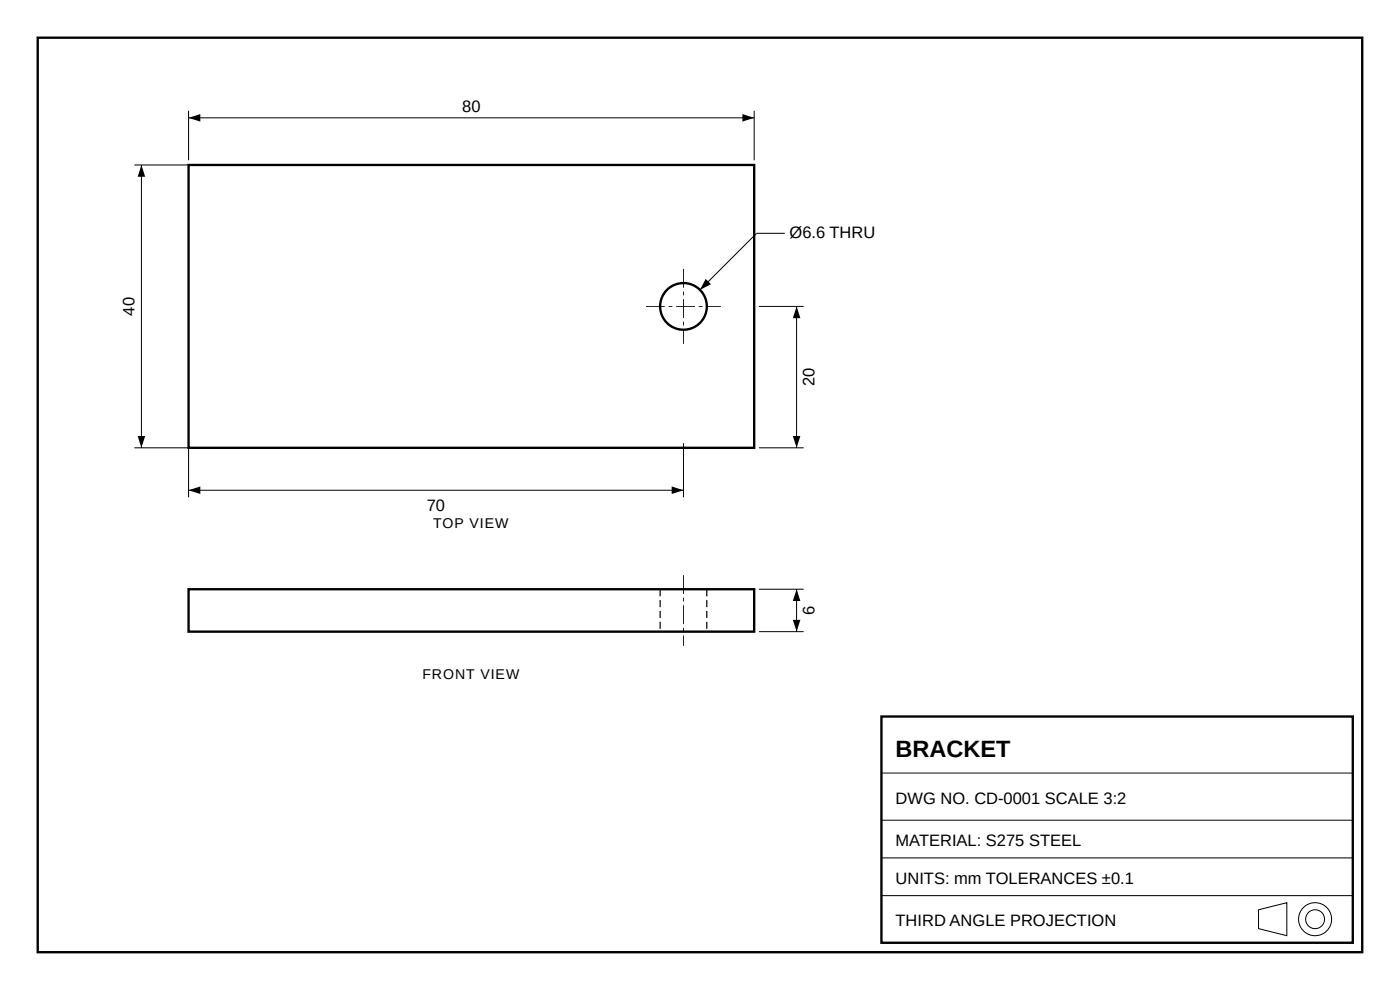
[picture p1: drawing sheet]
<svg xmlns="http://www.w3.org/2000/svg" width="297mm" height="210mm" viewBox="0 0 297 210" stroke-linecap="round" stroke-linejoin="round" font-family="sans-serif">
<g fill="none" stroke="#000" stroke-width=".5">
<path d="M8 8h281v194h-281zM40 35h120v60h-120zM40 125h120v9h-120zM187 152h100v48h-100z"/>
<circle cx="145" cy="65" r="4.9"/>
</g>
<g fill="#000">
<path d="M30 35l.8 2.5h-1.6zM40 25l2.5-.8v1.6zM157.5 24.2l2.5 .8-2.5 .8zM149.7 59.2l1.1 1.1-2.3 1.2zM169 65l.8 2.5h-1.6zM29.2 92.5h1.6l-.8 2.5zM168.2 92.5h1.6l-.8 2.5zM40 104l2.5-.8v1.6zM142.5 103.2l2.5 .8-2.5 .8zM168.2 131.5h1.6l-.8 2.5zM169 125l.8 2.5h-1.6z"/>
<path d="M144.9 57h.2v4h-.2zM144.9 61.8h.2v.8h-.2zM144.9 63.4h.2v4h-.2zM144.9 68.2h.2v.8h-.2zM144.9 69.8h.2v3.1h-.2z"/>
<path d="M137 64.9h4v.2h-4zM141.8 64.9h.8v.2h-.8zM143.4 64.9h4v.2h-4zM148.2 64.9h.8v.2h-.8zM149.8 64.9h3.1v.2h-3.1z"/>
<path d="M139.9 125h.3v1.5h-.3zM139.9 127.3h.3v1.5h-.3zM139.9 129.6h.3v1.5h-.3zM139.9 131.9h.3v1.5h-.3z"/>
<path d="M144.9 122h.2v4h-.2zM144.9 126.8h.2v.8h-.2zM144.9 128.4h.2v4h-.2zM144.9 133.2h.2v.8h-.2zM144.9 134.8h.2v2.2h-.2z"/>
<path d="M149.8 125h.3v1.5h-.3zM149.8 127.3h.3v1.5h-.3zM149.8 129.6h.3v1.5h-.3zM149.8 131.9h.3v1.5h-.3z"/>
</g>
<g fill="none" stroke="#000" stroke-width=".21">
<path d="M28.5 35h12.5M30 35v60M40 23.5v10.5M40 25h120M160 23.5v10.5M166.5 49.5h-6l-12 12M161 65h9.5M169 65v30M28.5 95h12.5M40 94v11.5M145 94v11.5M161 95h9.5"/>
<path d="M40 104h105M161 134h9.5M161 125h9.5M169 125v9M187 164h100M187 174h100M187 182h100M187 190h100M267 193l6-1.5v7l-6-1.5z"/>
<circle cx="279" cy="195" r="3.5"/>
<circle cx="279" cy="195" r="2"/>
</g>
<text font-size="5" x="190" y="160.5">BRACKET</text>
<g font-size="3.5">
<text x="98.1" y="23.8">80</text>
<text x="167.5" y="50.5">Ø6.6 THRU</text>
<text x="28.5" y="66.9" transform="rotate(-90 28.5 66.9)">40</text>
<text x="172.8" y="81.9" transform="rotate(-90 172.8 81.9)">20</text>
<text x="90.6" y="108.3">70</text>
<text x="172.8" y="130.5" transform="rotate(-90 172.8 130.5)">6</text>
<text x="190" y="170.5">DWG NO. CD-0001 SCALE 3:2</text>
<text x="190" y="179.5">MATERIAL: S275 STEEL</text>
<text x="190" y="187.5">UNITS: mm TOLERANCES ±0.1</text>
<text x="190" y="196.5">THIRD ANGLE PROJECTION</text>
</g>
<g font-size="3">
<text x="91.9" y="112">TOP VIEW</text>
<text x="89.6" y="144">FRONT VIEW</text>
</g>
</svg>
